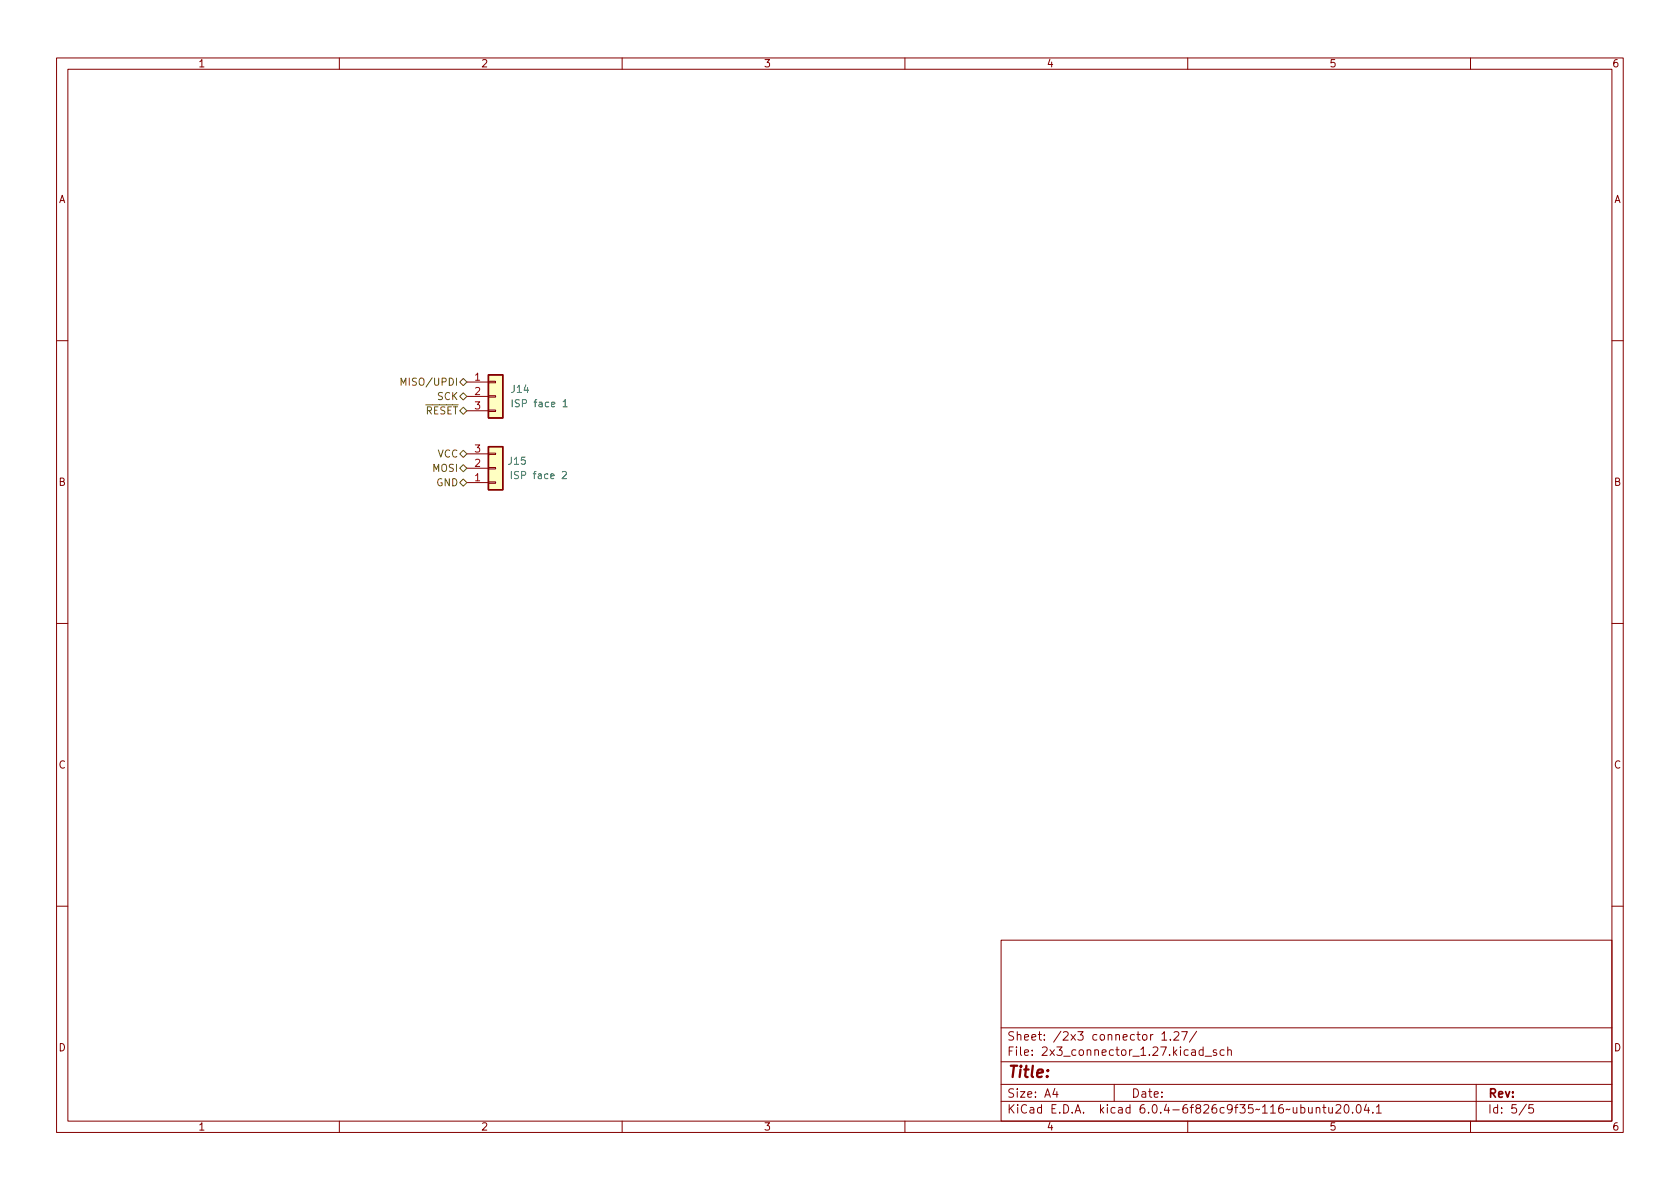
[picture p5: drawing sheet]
<svg xmlns="http://www.w3.org/2000/svg" width="297mm" height="210mm" viewBox="0 0 297 210" stroke-linecap="round" stroke-linejoin="round" font-family="sans-serif">
<g fill="none" stroke="#840000" stroke-width=".18">
<path d="M10 10.2h277v190.1h-277zM12 12.2h273v186.1h-273zM60 10.2v2M110 10.2v2M160 10.2v2M210 10.2v2M260 10.2v2M10 60.2h2M82.5 67.6h3.9M82.5 70.1h3.9M82.5 72.6h3.9M86.4 72.5h1.2v.3h-1.2z"/>
<path d="M86.4 70h1.2v.2h-1.2zM86.4 67.4h1.2v.3h-1.2zM285 60.2h2M82.5 85.3h3.9M82.5 82.8h3.9M82.5 80.3h3.9M86.4 80.1h1.2v.3h-1.2zM86.4 82.7h1.2v.2h-1.2zM86.4 85.2h1.2v.3h-1.2zM10 110.2h2M285 110.2h2M10 160.2h2"/>
<path d="M177 166.3h108v32h-108zM285 160.2h2M60 198.3v2M110 198.3v2M160 198.3v2M177 194.8h108M177 191.8h108M177 187.8h108M177 181.8h108M186.5 192.5l-.4 1h1M186.9 193v1M197 191.8v3"/>
<path d="M205.4 182.9l.5-.5v1.5M205.4 183.9h.9M206.9 183.8v.1M207.6 182.6l.5-.2 .3 .2v.3l-.9 1h.9M208.9 182.4h1l-.6 1.5M210 198.3v2M211.6 182.4l-1.3 1.9M212.7 185.7l-.4-.1-.3 .3v.4l.1 .3h.6M212.7 185.1v1.5M213.1 186.8h1.1M215.1 185.7l-.4-.1-.2 .2 .1 .3 .5 .1v.4h-.6M216.4 185.7l-.4-.1-.3 .3v.4l.2 .3h.5"/>
<path d="M217.1 185.8l.2-.2 .3 .1 .1 .9M217.1 185.1v1.5M232.7 196l.2-.2 .4 .1 .1 .9M232.7 195.8v1M233.9 195.8h.5M234.1 195.3v1.3l.3 .2M234.9 195.8l.1 1h.4l.2-.1M235.6 195.8v1M236.2 195.5l.6-.2 .2 .2 .1 .3-1 1h1M237.8 195.5l.2-.2a.81 .81 0 0 1 .6 .7 .81 .81 0 0 1-.3 .8h-.2a.81 .81 0 0 1-.3-1.3zM239.1 196.7v.1M240 195.4l.1-.1a.81 .81 0 0 1 .6 .7 .81 .81 0 0 1-.3 .8h-.1a.81 .81 0 0 1-.6-.6 .81 .81 0 0 1 .3-.8z"/>
<path d="M241.6 195.3l-.4 1h.9M241.9 195.8v1M242.7 196.7v.1M243.4 195.8l.4-.5v1.5M243.4 196.8h.8M260 198.3v2M261 191.8v6.5M269.9 195.3l-1.3 1.9M271.1 195.3h-.7l-.1 .7 .2-.1 .5 .1 .2 .2-.1 .5-.2 .1-.6-.1"/>
</g>
<g fill="#ffffc2" stroke="#ffffc2" stroke-width=".18">
<path d="M86.4 79h2.5v7.6h-2.5z"/>
<path d="M86.4 66.3h2.5v7.6h-2.5z"/>
</g>
<path d="M86.4 79h2.5v7.6h-2.5zM86.4 66.3h2.5v7.6h-2.5z" fill="none" stroke="#840000" stroke-width=".25"/>
<path d="M90.6 70.7v1.2M99.6 71l.3-.3v1.2M99.6 71.9h.7M90.4 83.4v1.2M99.4 83.5l.5-.1 .2 .3-.7 .9h.7" fill="none" stroke="#006464" stroke-width=".18"/>
<path d="M70.9 68.1v-1.2l.4 .9 .5-.9v1.2M81.3 67.6l.6-.7 .6 .7-.6 .6zM81.3 70.1l.6-.6 .6 .6-.6 .6zM81.9 72l.6 .6-.6 .7-.6-.7zM81.3 85.3l.6-.6 .6 .6-.6 .7zM81.3 82.8l.6-.6 .6 .6-.6 .6zM81.3 80.3l.6-.7 .6 .7-.6 .6z" fill="none" stroke="#725600" stroke-width=".18"/>
<text font-size="2.8" fill="#840000" x="178" y="190.6">Title:</text>
<g font-size="2.1" fill="#840000">
<text x="178" y="184">Sheet: /2x3 connector 1.27/</text>
<text x="178" y="186.7">File: 2x3_connector_1.27.kicad_sch</text>
<text x="178" y="196.9">KiCad E.D.A. kicad 6.0.4-6f826c9f35~116~ubuntu20.04.1</text>
<text x="178" y="194.1">Size: A4</text>
<text x="200" y="194.1">Date:</text>
<text x="263" y="194.1">Rev:</text>
<text x="263" y="196.9">Id: 5/5</text>
</g>
<g font-size="1.8" fill="#840000">
<text x="35" y="11.9">1</text>
<text x="85" y="11.9">2</text>
<text x="135" y="11.9">3</text>
<text x="185" y="11.9">4</text>
<text x="235" y="11.9">5</text>
<text x="285" y="11.9">6</text>
<text x="10.3" y="35.9">A</text>
<text x="285.3" y="35.9">A</text>
<text x="10.3" y="85.9">B</text>
<text x="285.3" y="85.9">B</text>
<text x="10.3" y="135.9">C</text>
<text x="285.3" y="135.9">C</text>
<text x="10.3" y="185.9">D</text>
<text x="285.3" y="185.9">D</text>
<text x="35" y="199.9">1</text>
<text x="85" y="199.9">2</text>
<text x="135" y="199.9">3</text>
<text x="185" y="199.9">4</text>
<text x="235" y="199.9">5</text>
<text x="285" y="199.9">6</text>
</g>
<g font-size="1.8" fill="#725600">
<text x="71.9" y="68.2">MISO/UPDI</text>
<text x="77.4" y="70.7">SCK</text>
<text x="73.8" y="73.3">~{RESET}</text>
<text x="76.6" y="83.4">MOSI</text>
<text x="77.4" y="80.9">VCC</text>
<text x="77.2" y="86">GND</text>
</g>
<g font-size="1.8" fill="#a90000">
<text x="84" y="67.3">1</text>
<text x="84" y="69.8">2</text>
<text x="84" y="72.4">3</text>
<text x="84" y="82.5">2</text>
<text x="84" y="80">3</text>
<text x="84" y="85.1">1</text>
</g>
<g font-size="1.8" fill="#006464">
<text x="90.5" y="69.5">J14</text>
<text x="91.2" y="72">ISP face 1</text>
<text x="90" y="82.2">J15</text>
<text x="91.1" y="84.7">ISP face 2</text>
</g>
</svg>
